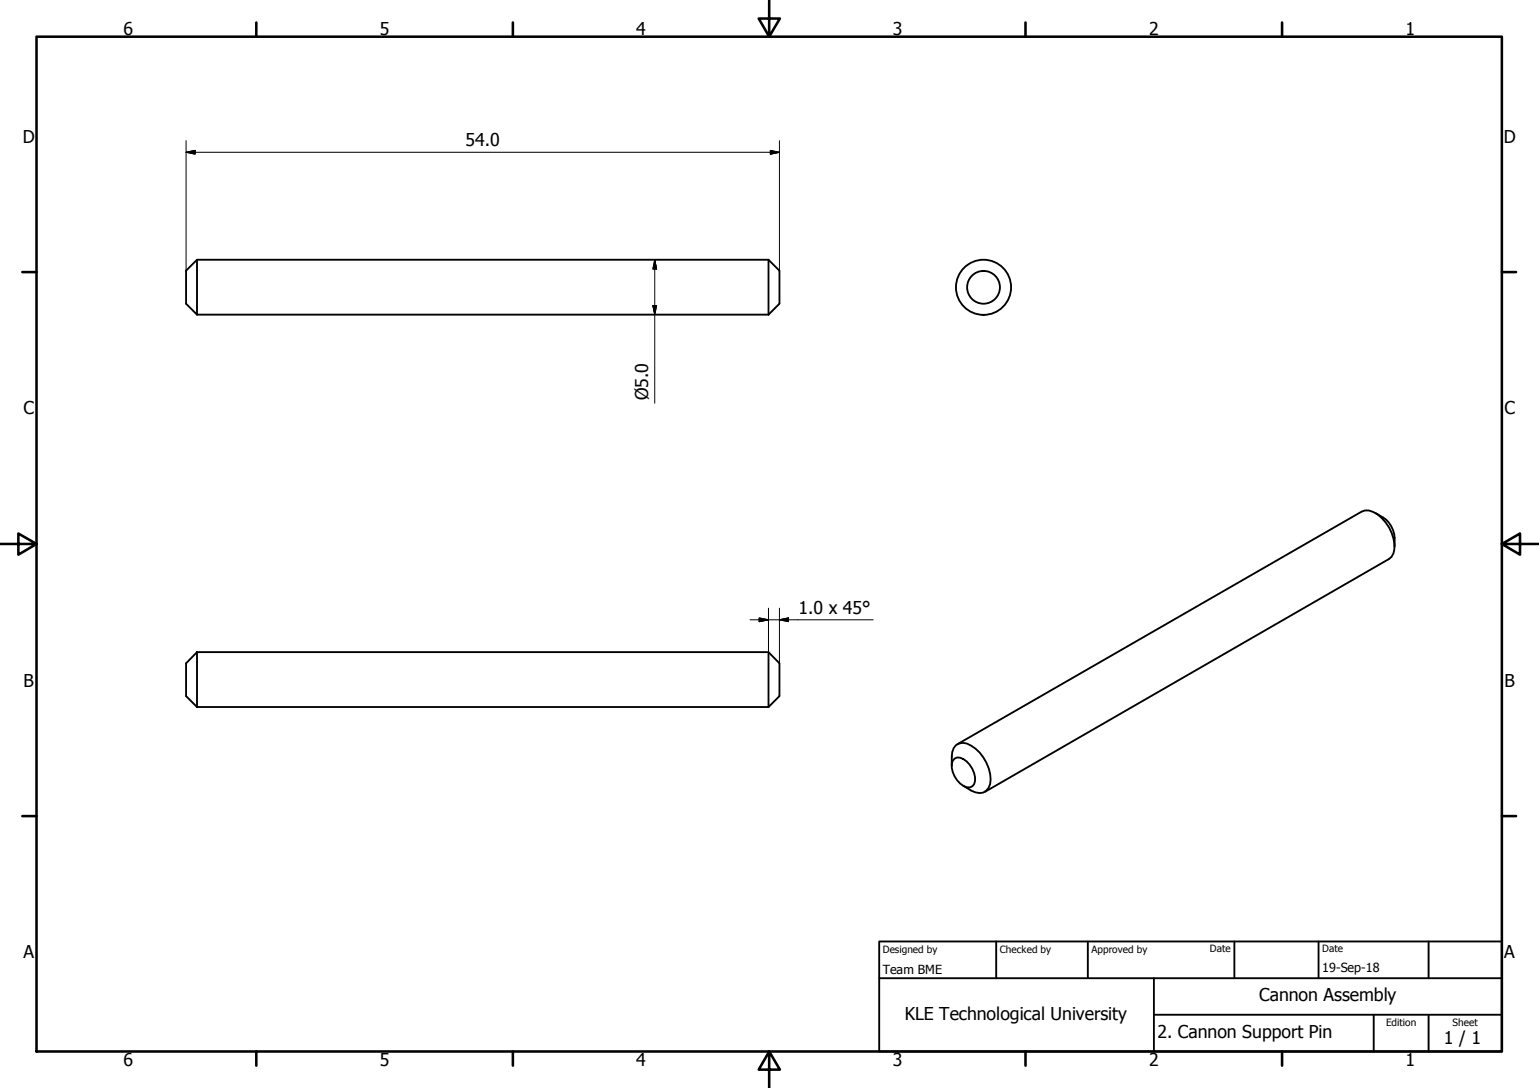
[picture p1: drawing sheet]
<svg xmlns="http://www.w3.org/2000/svg" width="420mm" height="297mm" viewBox="0 0 420 297" stroke-linecap="round" stroke-linejoin="round" font-family="sans-serif">
<!-- layer: Visible (ISO) -->
<g fill="none" stroke="#000" stroke-width=".51">
<path d="M53.8 70.9h156l3 3v9l-3 3M53.8 70.9v15M53.8 70.9l-3 3v9l3 3M209.8 70.9v15M53.8 85.9h156M375.5 140.1a8.1 8.1 0 0 1 5.2 9.1M53.8 178h156l3 3.1v8.9l-3 3M53.8 178v15M53.8 178l-3 3.1v8.9l3 3M209.8 178v15M53.8 193h156M259.8 209.1v-2.5a3.3 3.3 0 0 1 3-3.8 9 9 0 0 1 6.5 5.5 8.1 8.1 0 0 1 .6 6.8 2.77 2.77 0 0 1-3.6 1.2l-3.3-1.7"/>
<path d="M260.6 207.1a2.68 2.68 0 0 1 3.3 .8 6.1 6.1 0 0 1 2 6.2 1.9 1.9 0 0 1-2.9 .5 6.3 6.3 0 0 1-2.9-6.9zM261.4 203.2l110.3-63.5a4.1 4.1 0 0 1 4.3 .7 10.8 10.8 0 0 1 4.4 10.7l-.5 .9-.7 .6-110.3 63.6"/>
<circle cx="268.5" cy="78.4" r="4.5"/>
<circle cx="268.5" cy="78.4" r="7.5"/>
</g>
<!-- layer: Border (ISO) -->
<g fill="none" stroke="#000" stroke-width=".7">
<path d="M10 10h400v277.1h-400zM70 6.1v3.9M140 6.1v3.9M210 0v10l-2.9-4.9h5.8l-2.9 4.9M280 6.1v3.9M350 6.1v3.9M6.1 74.3h3.9M410 74.3h3.9M0 148.5h10l-5-2.8v5.7l5-2.9M410 148.5l5 2.9v-5.7l-5 2.8h10M6.1 222.8h3.9M410 222.8h3.9"/>
<path d="M70 287.1v3.8M140 287.1v3.8M210 287.1l2.9 4.9h-5.8l2.9-4.9v9.9M280 287.1v3.8M350 287.1v3.8"/>
</g>
<!-- layer: Title (ISO) -->
<path d="M240 257h170v30.1h-170zM272 257v10.1M297 257v10.1M337 257v10.1M360 257v10.1M390 257v10.1M240 267.1h170M315 277h95M315 267.1v20M375 277v10.1M390 277v10.1" fill="none" stroke="#000" stroke-width=".51"/>
<!-- layer: Dimension (ISO) -->
<g fill="none" stroke="#000" stroke-width=".27">
<path d="M50.8 38.4v35.5M212.8 38.4v35.5M50.8 41.6l2.5-.5v1zM50.8 41.6h162M210.3 41.1l2.5 .5-2.5 .5zM178.8 70.9l.5 2.6h-1.1zM178.8 70.9v39.2M178.2 83.4h1.1l-.5 2.5zM204.8 169.2h33.6M207.3 168.7l2.5 .5-2.5 .5zM209.8 166v12M212.8 169.2l2.5-.5v1z"/>
<path d="M212.8 166v15.1"/>
</g>
<path d="M50.8 41.6l2.5-.5zM50.8 41.6l2.5-.5v1zM210.3 42.1l2.5-.5zM210.3 41.1l2.5 .5-2.5 .5zM178.8 70.9l.5 2.6zM178.8 70.9l.5 2.6h-1.1zM178.2 83.4l.6 2.5zM178.2 83.4h1.1l-.5 2.5zM207.3 169.7l2.5-.5zM207.3 168.7l2.5 .5-2.5 .5zM212.8 169.2l2.5-.5zM212.8 169.2l2.5-.5v1z" fill="#000" stroke="#000" stroke-width=".27"/>
<g font-size="4.8">
<text x="33.7" y="9.6">6</text>
<text x="103.7" y="9.6">5</text>
<text x="173.7" y="9.6">4</text>
<text x="243.7" y="9.6">3</text>
<text x="313.7" y="9.6">2</text>
<text x="383.7" y="9.6">1</text>
<text x="6.2" y="38.9">D</text>
<text x="127.1" y="39.9">54.0</text>
<text x="410.5" y="38.9">D</text>
<text x="6.4" y="113.1">C</text>
<text x="177" y="109.3" transform="rotate(-90 177 109.3)">Ø5.0</text>
<text x="410.7" y="113.1">C</text>
<text x="218" y="167.6">1.0 x 45°</text>
<text x="6.4" y="187.4">B</text>
<text x="410.7" y="187.4">B</text>
<text x="6.4" y="261.7">A</text>
<text x="410.7" y="261.7">A</text>
<text x="343.7" y="273.4">Cannon Assembly</text>
<text x="247" y="278.4">KLE Technological University</text>
<text x="316" y="283.3">2. Cannon Support Pin</text>
<text x="394.2" y="285">1 / 1</text>
<text x="33.7" y="290.9">6</text>
<text x="103.7" y="290.9">5</text>
<text x="173.7" y="290.9">4</text>
<text x="243.7" y="290.9">3</text>
<text x="313.7" y="290.9">2</text>
<text x="383.7" y="290.9">1</text>
</g>
<g font-size="3.4">
<text x="241" y="266">Team BME</text>
<text x="361" y="265.4">19-Sep-18</text>
</g>
<g font-size="2.7">
<text x="241" y="260.1">Designed by</text>
<text x="273" y="260.1">Checked by</text>
<text x="298" y="260.1">Approved by</text>
<text x="330.3" y="260">Date</text>
<text x="361" y="260">Date</text>
<text x="378.4" y="280.1">Edition</text>
<text x="396.6" y="280.1">Sheet</text>
</g>
</svg>
